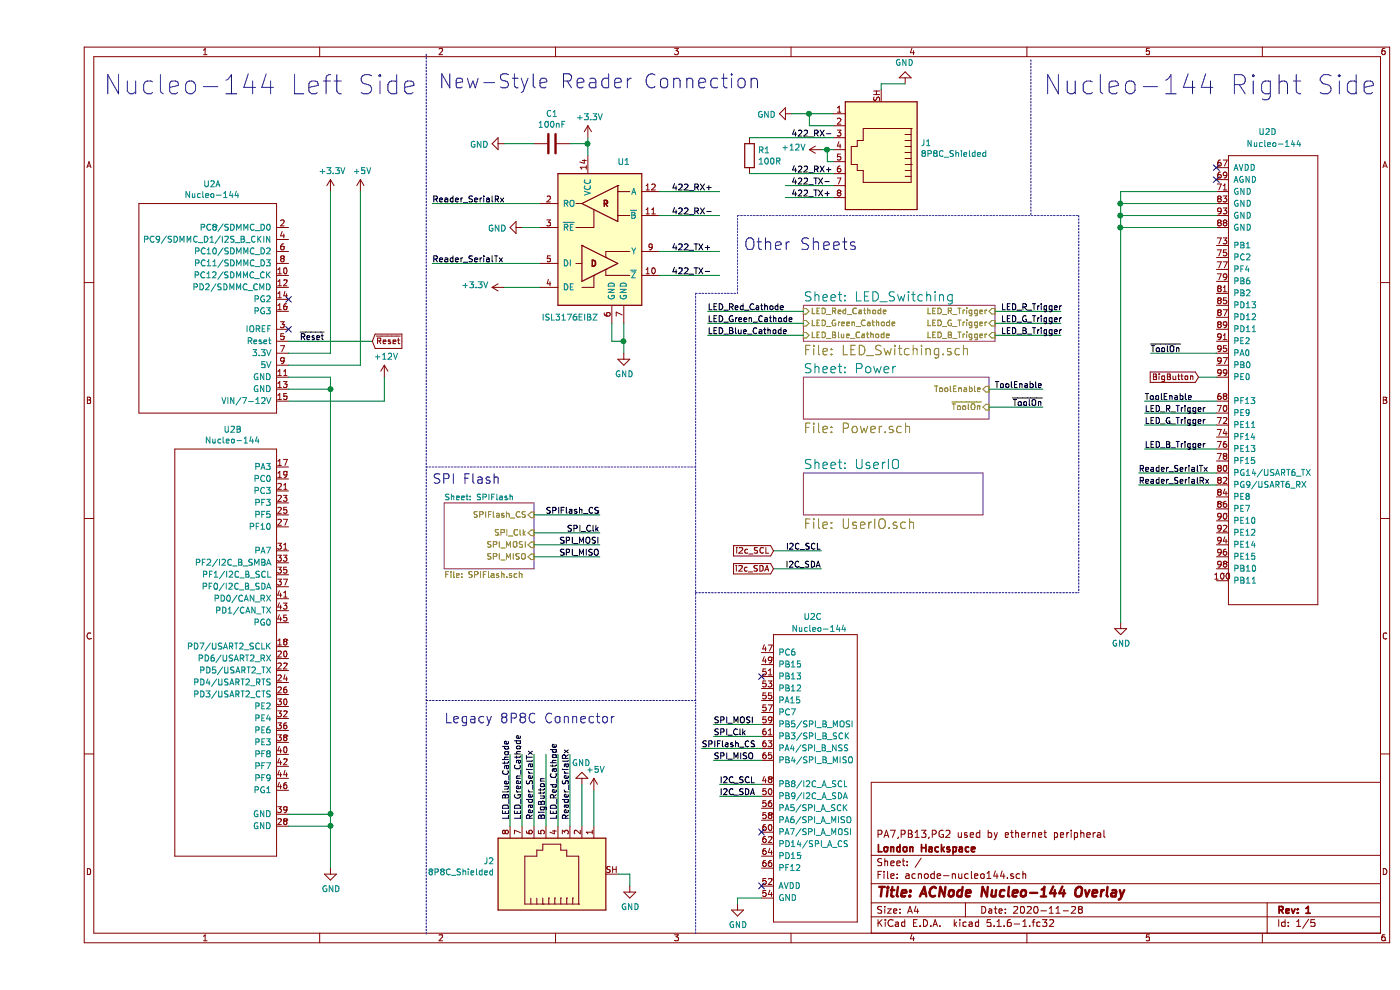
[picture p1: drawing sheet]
EESchema Schematic File Version 4
EELAYER 30 0
EELAYER END
$Descr A4 11693 8268
encoding utf-8
Sheet 1 5
Title "ACNode Nucleo-144 Overlay"
Date "2020-11-28"
Rev "1"
Comp "London Hackspace"
Comment1 "PA7,PB13,PG2 used by ethernet peripheral"
Comment2 ""
Comment3 ""
Comment4 ""
$EndDescr
$Comp
L Nucleo-144:Nucleo-144 U2
U 1 1
P 1400 2600
F 0 "U2" H 1338 3665 50  0000 C CNN
F 1 "Nucleo-144" H 1338 3574 50  0000 C CNN
F 2 "Nucleo-144:Nucleo-144" H 1400 3550 50  0001 C CNN
F 3 "https://www.st.com/resource/en/user_manual/dm00244518-stm32-nucleo144-boards-mb1137-stmicroelectronics.pdf" H 1400 3550 50  0001 C CNN
	1    1400 2600
	-1   0    0    -1  
$EndComp
$Comp
L Nucleo-144:Nucleo-144 U2
U 2 1
P 1600 4600
F 0 "U2" H 1567 5615 50  0000 C CNN
F 1 "Nucleo-144" H 1567 5524 50  0000 C CNN
F 2 "Nucleo-144:Nucleo-144" H 1600 5550 50  0001 C CNN
F 3 "https://www.st.com/resource/en/user_manual/dm00244518-stm32-nucleo144-boards-mb1137-stmicroelectronics.pdf" H 1600 5550 50  0001 C CNN
	2    1600 4600
	-1   0    0    -1  
$EndComp
$Comp
L Nucleo-144:Nucleo-144 U2
U 3 1
P 6500 6200
F 0 "U2" H 6400 7250 50  0000 L CNN
F 1 "Nucleo-144" H 6300 7150 50  0000 L CNN
F 2 "Nucleo-144:Nucleo-144" H 6500 7150 50  0001 C CNN
F 3 "https://www.st.com/resource/en/user_manual/dm00244518-stm32-nucleo144-boards-mb1137-stmicroelectronics.pdf" H 6500 7150 50  0001 C CNN
	3    6500 6200
	1    0    0    -1  
$EndComp
$Comp
L Nucleo-144:Nucleo-144 U2
U 4 1
P 10300 2150
F 0 "U2" H 10200 3200 50  0000 L CNN
F 1 "Nucleo-144" H 10100 3100 50  0000 L CNN
F 2 "Nucleo-144:Nucleo-144" H 10300 3100 50  0001 C CNN
F 3 "https://www.st.com/resource/en/user_manual/dm00244518-stm32-nucleo144-boards-mb1137-stmicroelectronics.pdf" H 10300 3100 50  0001 C CNN
	4    10300 2150
	1    0    0    -1  
$EndComp
$Comp
L power:+3.3V #PWR0101
U 1 1
P 2450 1600
F 0 "#PWR0101" H 2450 1450 50  0001 C CNN
F 1 "+3.3V" H 2465 1773 50  0000 C CNN
F 2 "" H 2450 1600 50  0001 C CNN
F 3 "" H 2450 1600 50  0001 C CNN
	1    2450 1600
	1    0    0    -1  
$EndComp
$Comp
L power:+5V #PWR0102
U 1 1
P 2700 1600
F 0 "#PWR0102" H 2700 1450 50  0001 C CNN
F 1 "+5V" H 2715 1773 50  0000 C CNN
F 2 "" H 2700 1600 50  0001 C CNN
F 3 "" H 2700 1600 50  0001 C CNN
	1    2700 1600
	1    0    0    -1  
$EndComp
$Comp
L power:GND #PWR0103
U 1 1
P 2450 7250
F 0 "#PWR0103" H 2450 7000 50  0001 C CNN
F 1 "GND" H 2455 7077 50  0000 C CNN
F 2 "" H 2450 7250 50  0001 C CNN
F 3 "" H 2450 7250 50  0001 C CNN
	1    2450 7250
	1    0    0    -1  
$EndComp
Wire Wire Line
	2100 2950 2450 2950
Wire Wire Line
	2450 2950 2450 1600
Wire Wire Line
	2100 3050 2700 3050
Wire Wire Line
	2700 3050 2700 1600
Wire Wire Line
	2100 6800 2450 6800
Wire Wire Line
	2450 6800 2450 6900
Wire Wire Line
	2100 6900 2450 6900
Connection ~ 2450 6900
Wire Wire Line
	2450 6900 2450 7250
Wire Wire Line
	2450 6800 2450 3250
Wire Wire Line
	2450 3250 2100 3250
Connection ~ 2450 6800
Wire Wire Line
	2100 3150 2450 3150
Wire Wire Line
	2450 3150 2450 3250
Connection ~ 2450 3250
NoConn ~ 2100 2750
NoConn ~ 6050 7400
NoConn ~ 9850 1400
NoConn ~ 9850 1500
$Comp
L power:GND #PWR0104
U 1 1
P 9050 5200
F 0 "#PWR0104" H 9050 4950 50  0001 C CNN
F 1 "GND" H 9055 5027 50  0000 C CNN
F 2 "" H 9050 5200 50  0001 C CNN
F 3 "" H 9050 5200 50  0001 C CNN
	1    9050 5200
	1    0    0    -1  
$EndComp
Wire Wire Line
	9050 5200 9050 1900
Wire Wire Line
	9050 1600 9850 1600
Wire Wire Line
	9850 1700 9050 1700
Connection ~ 9050 1700
Wire Wire Line
	9050 1700 9050 1600
Wire Wire Line
	9850 1800 9050 1800
Connection ~ 9050 1800
Wire Wire Line
	9050 1800 9050 1700
Wire Wire Line
	9850 1900 9050 1900
Connection ~ 9050 1900
Wire Wire Line
	9050 1900 9050 1800
$Comp
L power:GND #PWR0105
U 1 1
P 5850 7550
F 0 "#PWR0105" H 5850 7300 50  0001 C CNN
F 1 "GND" H 5855 7377 50  0000 C CNN
F 2 "" H 5850 7550 50  0001 C CNN
F 3 "" H 5850 7550 50  0001 C CNN
	1    5850 7550
	1    0    0    -1  
$EndComp
Wire Wire Line
	6050 7500 5850 7500
Wire Wire Line
	5850 7500 5850 7550
Wire Notes Line
	3250 7800 3250 450 
Text Notes 550  800  0    157  ~ 0
Nucleo-144 Left Side
Text Notes 8400 800  0    157  ~ 0
Nucleo-144 Right Side
Text Label 9200 4050 0    49   ~ 0
Reader_SerialRx
Text Label 9200 3950 0    49   ~ 0
Reader_SerialTx
Wire Wire Line
	9850 3950 9200 3950
Wire Wire Line
	9850 4050 9200 4050
$Comp
L power:+5V #PWR0106
U 1 1
P 4650 6600
F 0 "#PWR0106" H 4650 6450 50  0001 C CNN
F 1 "+5V" H 4665 6773 50  0000 C CNN
F 2 "" H 4650 6600 50  0001 C CNN
F 3 "" H 4650 6600 50  0001 C CNN
	1    4650 6600
	1    0    0    -1  
$EndComp
Wire Wire Line
	4650 6900 4650 6600
$Comp
L power:GND #PWR0107
U 1 1
P 4550 6550
F 0 "#PWR0107" H 4550 6300 50  0001 C CNN
F 1 "GND" H 4555 6377 50  0000 C CNN
F 2 "" H 4550 6550 50  0001 C CNN
F 3 "" H 4550 6550 50  0001 C CNN
	1    4550 6550
	-1   0    0    1   
$EndComp
Wire Wire Line
	4550 6550 4550 6900
Text Label 4450 6850 1    49   ~ 0
Reader_SerialRx
Wire Wire Line
	4450 6900 4450 6300
Wire Wire Line
	4350 6900 4350 6300
Text Label 4350 6850 1    49   ~ 0
LED_Red_Cathode
Text Label 4250 6850 1    49   ~ 0
BigButton
Wire Wire Line
	4250 6900 4250 6300
Wire Wire Line
	4150 6900 4150 6300
Text Label 4150 6850 1    49   ~ 0
Reader_SerialTx
Text Label 4050 6850 1    49   ~ 0
LED_Green_Cathode
Wire Wire Line
	4050 6900 4050 6300
Wire Wire Line
	3950 6900 3950 6300
Text Label 3950 6850 1    49   ~ 0
LED_Blue_Cathode
Text Notes 3400 6050 0    79   ~ 0
Legacy 8P8C Connector
Text Notes 3300 4050 0    79   ~ 0
SPI Flash
Wire Notes Line
	5500 3900 3250 3900
$Comp
L ExtraParts:ISL8489EIBZ U1
U 1 1
P 4700 2000
F 0 "U1" H 4900 2650 50  0000 C CNN
F 1 "ISL3176EIBZ" H 4450 1350 50  0000 C CNN
F 2 "Package_SO:SOIC-14_3.9x8.7mm_P1.27mm" H 4700 2000 50  0001 C CIN
F 3 "" H 4700 2000 50  0001 C CNN
	1    4700 2000
	1    0    0    -1  
$EndComp
Text Label 3300 1700 0    50   ~ 0
Reader_SerialRx
Wire Wire Line
	4200 1700 3300 1700
Text Label 3300 2200 0    50   ~ 0
Reader_SerialTx
Wire Wire Line
	4200 2200 3300 2200
$Comp
L power:GND #PWR0111
U 1 1
P 4900 2950
F 0 "#PWR0111" H 4900 2700 50  0001 C CNN
F 1 "GND" H 4905 2777 50  0000 C CNN
F 2 "" H 4900 2950 50  0001 C CNN
F 3 "" H 4900 2950 50  0001 C CNN
	1    4900 2950
	1    0    0    -1  
$EndComp
Wire Wire Line
	4900 2700 4900 2850
Wire Wire Line
	4800 2700 4800 2850
Wire Wire Line
	4800 2850 4900 2850
Connection ~ 4900 2850
Wire Wire Line
	4900 2850 4900 2950
$Comp
L power:GND #PWR0112
U 1 1
P 4050 1900
F 0 "#PWR0112" H 4050 1650 50  0001 C CNN
F 1 "GND" V 4055 1772 50  0000 R CNN
F 2 "" H 4050 1900 50  0001 C CNN
F 3 "" H 4050 1900 50  0001 C CNN
	1    4050 1900
	0    1    1    0   
$EndComp
$Comp
L power:+3.3V #PWR0113
U 1 1
P 4600 1150
F 0 "#PWR0113" H 4600 1000 50  0001 C CNN
F 1 "+3.3V" H 4615 1323 50  0000 C CNN
F 2 "" H 4600 1150 50  0001 C CNN
F 3 "" H 4600 1150 50  0001 C CNN
	1    4600 1150
	1    0    0    -1  
$EndComp
$Comp
L power:+3.3V #PWR0114
U 1 1
P 3900 2400
F 0 "#PWR0114" H 3900 2250 50  0001 C CNN
F 1 "+3.3V" V 3915 2528 50  0000 L CNN
F 2 "" H 3900 2400 50  0001 C CNN
F 3 "" H 3900 2400 50  0001 C CNN
	1    3900 2400
	0    -1   -1   0   
$EndComp
Wire Wire Line
	4200 1900 4050 1900
Wire Wire Line
	4200 2400 3900 2400
Wire Wire Line
	4600 1300 4600 1200
$Comp
L Device:C C1
U 1 1
P 4300 1200
F 0 "C1" V 4048 1200 50  0000 C CNN
F 1 "100nF" V 4139 1200 50  0000 C CNN
F 2 "Capacitor_SMD:C_0603_1608Metric" H 4338 1050 50  0001 C CNN
F 3 "~" H 4300 1200 50  0001 C CNN
	1    4300 1200
	0    1    1    0   
$EndComp
Wire Wire Line
	4450 1200 4600 1200
Connection ~ 4600 1200
Wire Wire Line
	4600 1200 4600 1150
$Comp
L power:GND #PWR0115
U 1 1
P 3900 1200
F 0 "#PWR0115" H 3900 950 50  0001 C CNN
F 1 "GND" V 3905 1072 50  0000 R CNN
F 2 "" H 3900 1200 50  0001 C CNN
F 3 "" H 3900 1200 50  0001 C CNN
	1    3900 1200
	0    1    1    0   
$EndComp
Wire Wire Line
	4150 1200 3900 1200
Wire Wire Line
	5200 2100 5700 2100
Text Label 5300 1600 0    50   ~ 0
422_RX+
Text Label 5300 1800 0    50   ~ 0
422_RX-
Text Label 5300 2100 0    50   ~ 0
422_TX+
Text Label 5300 2300 0    50   ~ 0
422_TX-
Wire Wire Line
	6650 1650 6250 1650
Wire Wire Line
	6650 1550 6250 1550
Text Label 6300 1650 0    50   ~ 0
422_TX+
Text Label 6300 1550 0    50   ~ 0
422_TX-
Text Label 6300 1450 0    50   ~ 0
422_RX+
Text Label 6300 1150 0    50   ~ 0
422_RX-
Wire Wire Line
	5200 2300 5700 2300
Wire Wire Line
	5200 1600 5700 1600
Wire Wire Line
	5200 1800 5700 1800
$Comp
L Device:R R1
U 1 1
P 5950 1300
F 0 "R1" H 6020 1346 50  0000 L CNN
F 1 "100R" H 6020 1255 50  0000 L CNN
F 2 "Resistor_SMD:R_0603_1608Metric" V 5880 1300 50  0001 C CNN
F 3 "~" H 5950 1300 50  0001 C CNN
	1    5950 1300
	1    0    0    -1  
$EndComp
Wire Wire Line
	5950 1150 6650 1150
Wire Wire Line
	5950 1450 6650 1450
$Comp
L power:GND #PWR0116
U 1 1
P 6300 950
F 0 "#PWR0116" H 6300 700 50  0001 C CNN
F 1 "GND" V 6305 822 50  0000 R CNN
F 2 "" H 6300 950 50  0001 C CNN
F 3 "" H 6300 950 50  0001 C CNN
	1    6300 950 
	0    1    1    0   
$EndComp
Wire Wire Line
	6650 950  6450 950 
Wire Wire Line
	6650 1050 6450 1050
Wire Wire Line
	6450 1050 6450 950 
Connection ~ 6450 950 
Wire Wire Line
	6450 950  6300 950 
$Comp
L power:+12V #PWR0117
U 1 1
P 6550 1250
F 0 "#PWR0117" H 6550 1100 50  0001 C CNN
F 1 "+12V" V 6565 1378 50  0000 L CNN
F 2 "" H 6550 1250 50  0001 C CNN
F 3 "" H 6550 1250 50  0001 C CNN
	1    6550 1250
	0    -1   -1   0   
$EndComp
Wire Wire Line
	6550 1250 6600 1250
Wire Wire Line
	6650 1350 6600 1350
Wire Wire Line
	6600 1350 6600 1250
Connection ~ 6600 1250
Wire Wire Line
	6600 1250 6650 1250
Text Notes 3350 750  0    118  ~ 0
New-Style Reader Connection
Text Label 5650 6050 0    49   ~ 0
SPI_MOSI
Text Label 5650 6150 0    49   ~ 0
SPI_Clk
Text Label 5550 6250 0    49   ~ 0
SPIFlash_CS
Text Label 5650 6350 0    49   ~ 0
SPI_MISO
Wire Wire Line
	6050 6050 5650 6050
Wire Wire Line
	5650 6150 6050 6150
Wire Wire Line
	6050 6250 5550 6250
Wire Wire Line
	5650 6350 6050 6350
NoConn ~ 6050 6950
NoConn ~ 2100 2500
NoConn ~ 6050 5650
Wire Notes Line
	5500 2450 5850 2450
Wire Notes Line
	5850 2450 5850 1800
Wire Notes Line
	5500 2450 5500 7800
Text Notes 5900 2100 0    98   ~ 0
Other Sheets
$Sheet
S 6400 2550 1600 300 
U 5FDAF572
F0 "LED_Switching" 79
F1 "LED_Switching.sch" 79
F2 "LED_R_Trigger" I R 8000 2600 49 
F3 "LED_G_Trigger" I R 8000 2700 49 
F4 "LED_B_Trigger" I R 8000 2800 49 
F5 "LED_Red_Cathode" I L 6400 2600 49 
F6 "LED_Green_Cathode" I L 6400 2700 49 
F7 "LED_Blue_Cathode" I L 6400 2800 49 
$EndSheet
Text Label 9250 3450 0    49   ~ 0
LED_R_Trigger
Text Label 9250 3550 0    49   ~ 0
LED_G_Trigger
Text Label 9250 3750 0    49   ~ 0
LED_B_Trigger
Wire Wire Line
	9850 3450 9250 3450
Wire Wire Line
	9250 3550 9850 3550
Wire Wire Line
	9850 3750 9250 3750
$Sheet
S 6400 3150 1550 350 
U 5FFE9ADC
F0 "Power" 79
F1 "Power.sch" 79
F2 "ToolEnable" I R 7950 3250 49 
F3 "~ToolOn" I R 7950 3400 49 
$EndSheet
$Comp
L power:+12V #PWR0118
U 1 1
P 2900 3150
F 0 "#PWR0118" H 2900 3000 50  0001 C CNN
F 1 "+12V" H 2915 3323 50  0000 C CNN
F 2 "" H 2900 3150 50  0001 C CNN
F 3 "" H 2900 3150 50  0001 C CNN
	1    2900 3150
	1    0    0    -1  
$EndComp
Wire Wire Line
	2100 3350 2900 3350
Wire Wire Line
	2900 3350 2900 3150
$Sheet
S 6400 3950 1500 350 
U 600A520B
F0 "UserIO" 79
F1 "UserIO.sch" 79
$EndSheet
Text Label 5700 6550 0    49   ~ 0
I2C_SCL
Text Label 5700 6650 0    49   ~ 0
I2C_SDA
Wire Wire Line
	6050 6550 5700 6550
Wire Wire Line
	6050 6650 5700 6650
Text GLabel 9700 3150 0    49   Input ~ 0
BigButton
Wire Wire Line
	9850 3150 9700 3150
Text Label 9250 3350 0    49   ~ 0
ToolEnable
Wire Wire Line
	9850 3350 9250 3350
Text Label 8050 2600 0    49   ~ 0
LED_R_Trigger
Text Label 8050 2700 0    49   ~ 0
LED_G_Trigger
Text Label 8050 2800 0    49   ~ 0
LED_B_Trigger
Wire Wire Line
	8000 2600 8550 2600
Wire Wire Line
	8000 2700 8550 2700
Wire Wire Line
	8000 2800 8550 2800
Text Label 5600 2600 0    49   ~ 0
LED_Red_Cathode
Text Label 5600 2700 0    49   ~ 0
LED_Green_Cathode
Text Label 5600 2800 0    49   ~ 0
LED_Blue_Cathode
Wire Notes Line
	8300 500  8300 1800
Wire Notes Line
	8700 1800 8700 4950
Wire Notes Line
	5500 4950 8700 4950
Wire Notes Line
	5850 1800 8700 1800
Wire Wire Line
	6400 2600 5600 2600
Wire Wire Line
	5600 2700 6400 2700
Wire Wire Line
	6400 2800 5600 2800
Text Label 8400 3250 2    49   ~ 0
ToolEnable
Text Label 8400 3400 2    49   ~ 0
~ToolOn
Wire Wire Line
	7950 3250 8400 3250
Wire Wire Line
	8400 3400 7950 3400
Text GLabel 6150 4600 0    49   Input ~ 0
i2c_SCL
Text GLabel 6150 4750 0    49   Input ~ 0
i2c_SDA
Text Label 6550 4600 2    49   ~ 0
I2C_SCL
Text Label 6550 4750 2    49   ~ 0
I2C_SDA
Wire Wire Line
	6550 4600 6150 4600
Wire Wire Line
	6150 4750 6550 4750
Text GLabel 2800 2850 2    49   Input ~ 0
~Reset
Wire Wire Line
	2100 2850 2800 2850
Text Label 2400 2850 2    49   ~ 0
~Reset
Wire Wire Line
	9850 2950 9300 2950
Text Label 9300 2950 0    49   ~ 0
~ToolOn
$Comp
L Connector:8P8C_Shielded J1
U 1 1
P 7050 1250
F 0 "J1" H 6720 1197 50  0000 R CNN
F 1 "8P8C_Shielded" H 6720 1288 50  0000 R CNN
F 2 "Connector_RJ:RJ45_Ninigi_GE" V 7050 1275 50  0001 C CNN
F 3 "~" V 7050 1275 50  0001 C CNN
	1    7050 1250
	-1   0    0    1   
$EndComp
$Comp
L Connector:8P8C_Shielded J2
U 1 1
P 4350 7300
F 0 "J2" V 4453 7830 50  0000 L CNN
F 1 "8P8C_Shielded" V 4362 7830 50  0000 L CNN
F 2 "Connector_RJ:RJ45_Ninigi_GE" V 4350 7325 50  0001 C CNN
F 3 "~" V 4350 7325 50  0001 C CNN
	1    4350 7300
	0    -1   -1   0   
$EndComp
Wire Wire Line
	4850 7300 4950 7300
Wire Wire Line
	4950 7300 4950 7400
Wire Wire Line
	7250 700  7050 700 
Wire Wire Line
	7050 700  7050 750 
$Comp
L power:GND #PWR0108
U 1 1
P 7250 700
F 0 "#PWR0108" H 7250 450 50  0001 C CNN
F 1 "GND" H 7255 527 50  0000 C CNN
F 2 "" H 7250 700 50  0001 C CNN
F 3 "" H 7250 700 50  0001 C CNN
	1    7250 700 
	-1   0    0    1   
$EndComp
$Comp
L power:GND #PWR0109
U 1 1
P 4950 7400
F 0 "#PWR0109" H 4950 7150 50  0001 C CNN
F 1 "GND" H 4955 7227 50  0000 C CNN
F 2 "" H 4950 7400 50  0001 C CNN
F 3 "" H 4950 7400 50  0001 C CNN
	1    4950 7400
	1    0    0    -1  
$EndComp
$Sheet
S 3400 4200 750  550 
U 603F3E51
F0 "SPIFlash" 49
F1 "SPIFlash.sch" 49
F2 "SPIFlash_CS" I R 4150 4300 49 
F3 "SPI_Clk" I R 4150 4450 49 
F4 "SPI_MOSI" I R 4150 4550 49 
F5 "SPI_MISO" I R 4150 4650 49 
$EndSheet
Wire Notes Line
	3250 5850 5500 5850
Text Label 4700 4300 2    49   ~ 0
SPIFlash_CS
Text Label 4700 4450 2    49   ~ 0
SPI_Clk
Text Label 4700 4550 2    49   ~ 0
SPI_MOSI
Text Label 4700 4650 2    49   ~ 0
SPI_MISO
Wire Wire Line
	4150 4300 4700 4300
Wire Wire Line
	4700 4450 4150 4450
Wire Wire Line
	4150 4550 4700 4550
Wire Wire Line
	4700 4650 4150 4650
$EndSCHEMATC
